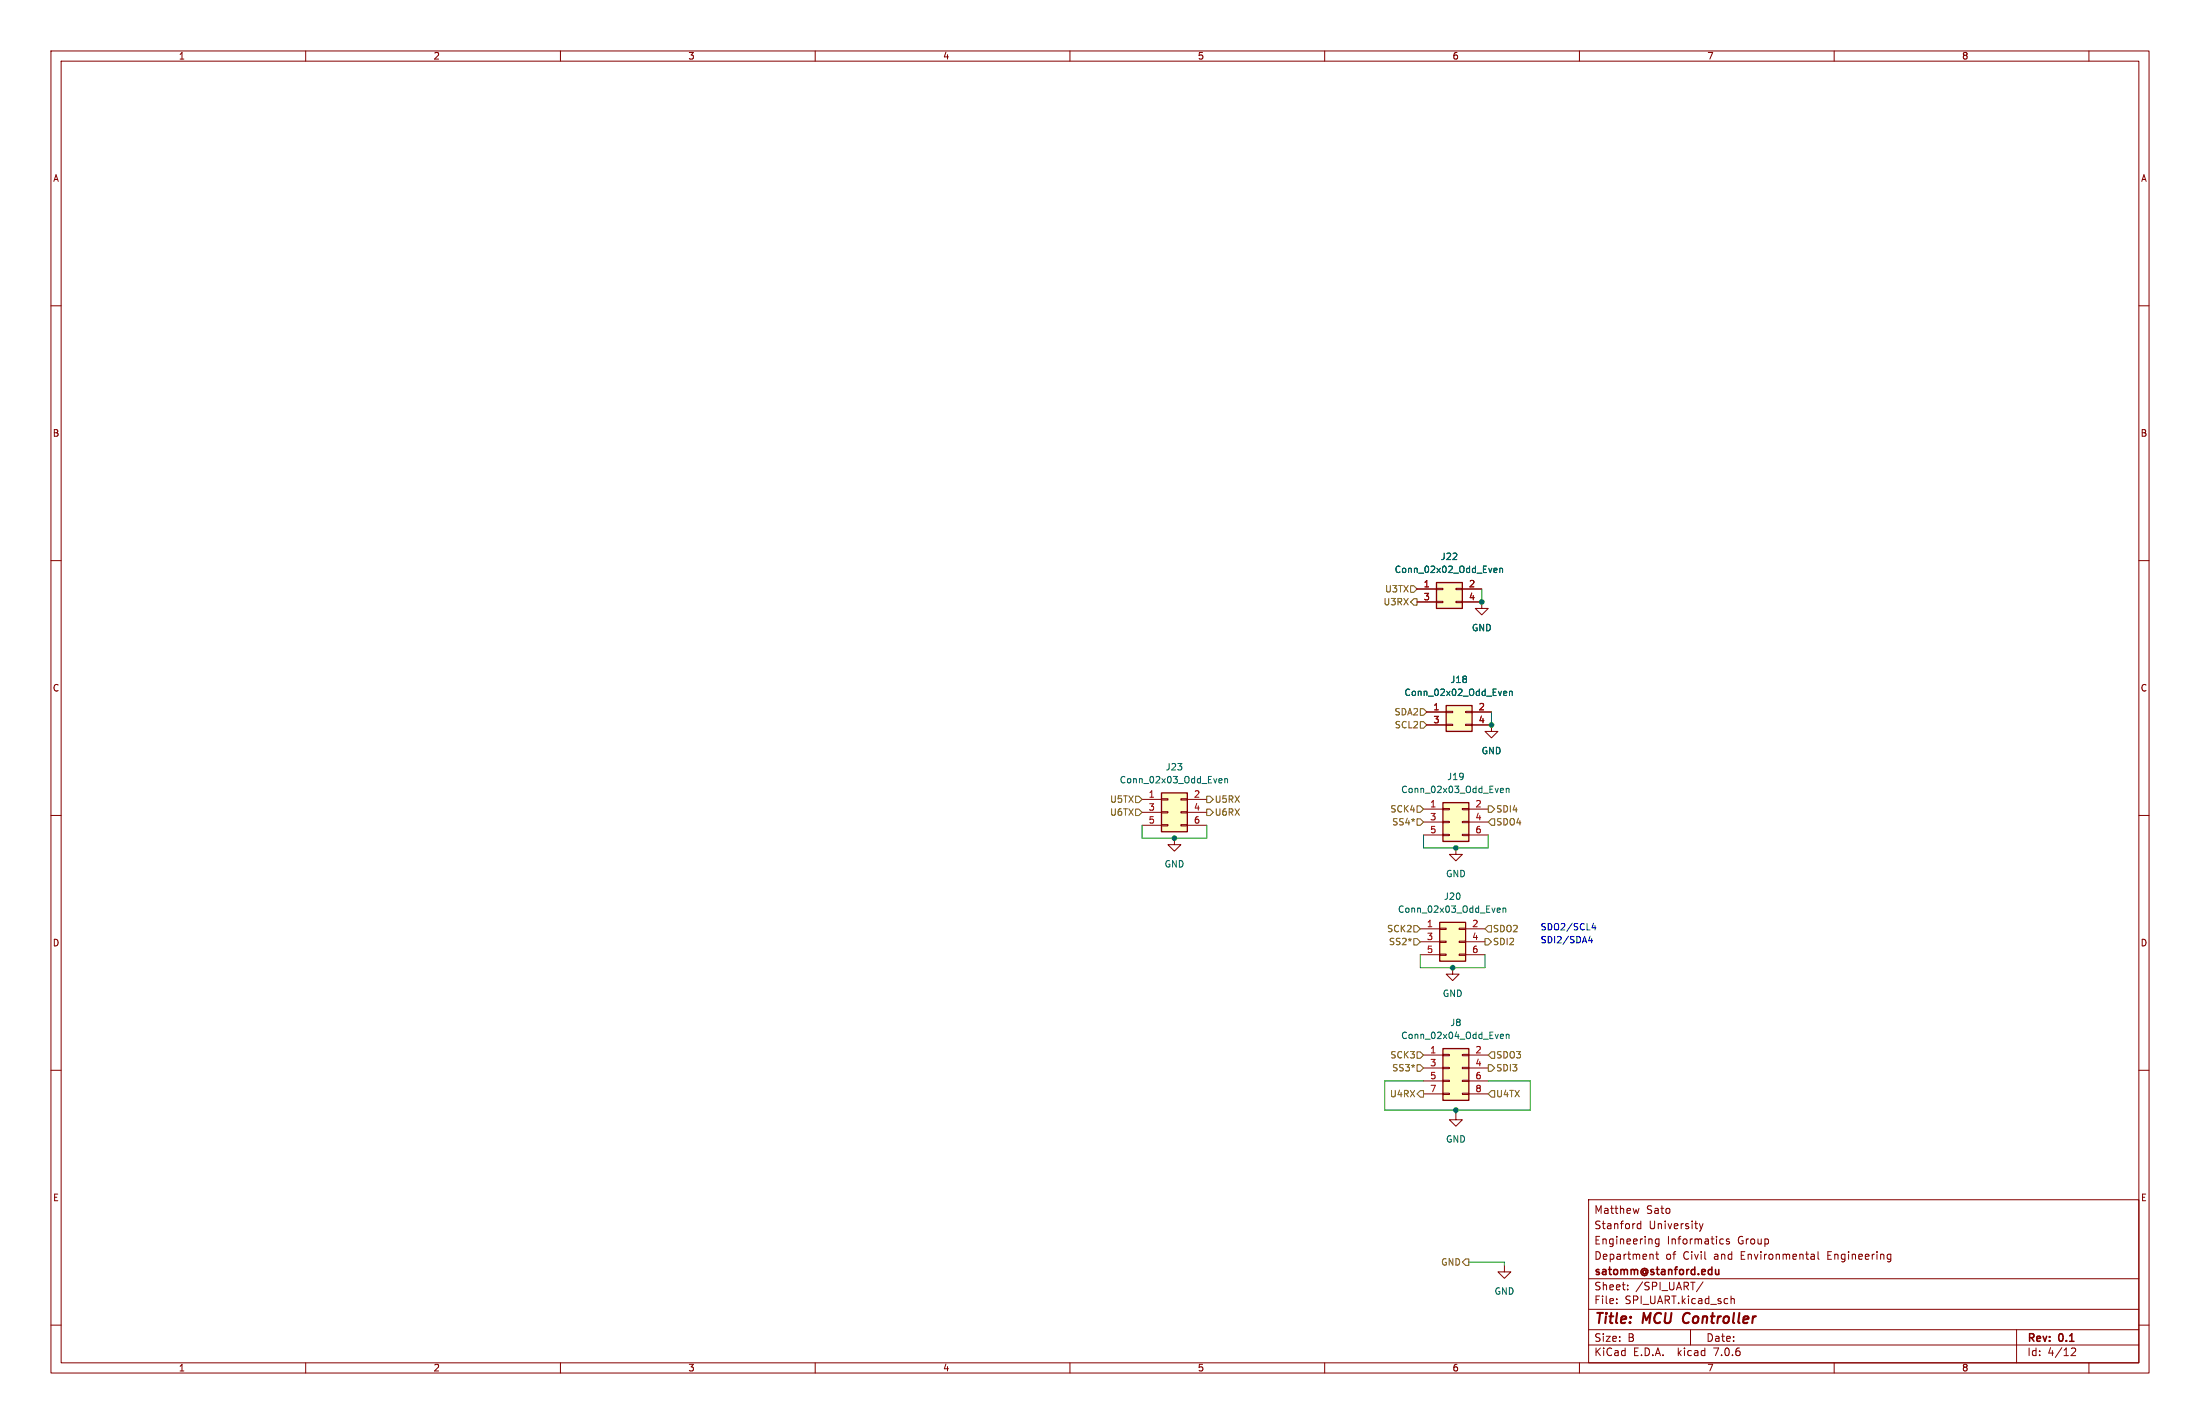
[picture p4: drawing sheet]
<svg xmlns="http://www.w3.org/2000/svg" width="432mm" height="279mm" viewBox="0 0 432 279" stroke-linecap="round" stroke-linejoin="round" font-family="sans-serif">
<g fill="none" stroke="#840000" stroke-width=".2">
<path d="M10 10h411.8v259.4h-411.8zM12 12h407.8v255.4h-407.8zM60 10v2M110 10v2M160 10v2M210 10v2M260 10v2M310 10v2M360 10v2M410 10v2M10 60h2M419.8 60h2"/>
<path d="M10 110h2M278.1 115.6h3.8M278.1 118.1h3.8M281.9 118h1.3v.2h-1.3zM281.9 115.4h1.3v.3h-1.3zM285.7 118h1.3v.2h-1.3zM285.7 115.4h1.3v.3h-1.3zM287 118.1h3.8v1.3h1.3l-1.3 1.3-1.2-1.3h1.2M287 115.6h3.8M419.8 110h2M280 139.7h3.8M283.8 139.6h1.3v.2h-1.3z"/>
<path d="M287.7 139.6h1.2v.2h-1.2zM288.9 139.7h3.8M10 160h2M224.2 156.8h3.8M224.2 159.4h3.8M228 159.3h1.2v.2h-1.2zM228 156.7h1.2v.3h-1.2zM231.8 159.3h1.2v.2h-1.2zM231.8 156.7h1.2v.3h-1.2zM233 156.8h3.9M233 159.4h3.9M279.4 158.8h3.8"/>
<path d="M280 142.2h3.8M283.2 158.6h1.3v.3h-1.3zM283.8 142.1h1.3v.3h-1.3zM287 158.6h1.3v.3h-1.3zM287.7 142.1h1.2v.3h-1.2zM288.3 158.8h3.8M288.9 142.2h3.8v1.3h1.3l-1.3 1.3-1.2-1.3h1.2M419.8 160h2M224.2 161.9h3.8M228 161.8h1.2v.3h-1.2zM230.5 164.5v1.2h1.3l-1.3 1.3-1.3-1.3h1.3M231.8 161.8h1.2v.3h-1.2z"/>
<path d="M233 161.9h3.9M279.4 161.3h3.8M279.4 163.8h3.8M283.2 163.7h1.3v.3h-1.3zM283.2 161.2h1.3v.2h-1.3zM285.7 166.4v1.2h1.3l-1.3 1.3-1.2-1.3h1.2M287 163.7h1.3v.3h-1.3zM287 161.2h1.3v.2h-1.3zM288.3 161.3h3.8M288.3 163.8h3.8M278.8 182.2h3.8M278.8 184.8h3.8"/>
<path d="M278.8 187.3h3.8M282.6 187.2h1.2v.3h-1.2zM282.6 184.7h1.2v.2h-1.2zM282.6 182.1h1.2v.3h-1.2zM285.1 189.9v1.2h1.3l-1.3 1.3-1.3-1.3h1.3M286.4 187.2h1.3v.3h-1.3zM286.4 184.7h1.3v.2h-1.3zM286.4 182.1h1.3v.3h-1.3zM287.7 182.2h3.8M287.7 184.8h3.8M287.7 187.3h3.8M10 210h2"/>
<path d="M279.4 207h3.8M279.4 209.6h3.8M279.4 212.1h3.8M279.4 214.6h3.8M283.2 214.5h1.3v.3h-1.3zM283.2 212h1.3v.2h-1.3zM283.2 209.4h1.3v.3h-1.3zM283.2 206.9h1.3v.2h-1.3zM285.7 218.4v1.3h1.3l-1.3 1.3-1.2-1.3h1.2M287 214.5h1.3v.3h-1.3zM287 212h1.3v.2h-1.3zM287 209.4h1.3v.3h-1.3z"/>
<path d="M287 206.9h1.3v.2h-1.3zM288.3 207h3.8M288.3 209.6h3.8M288.3 212.1h3.8M288.3 214.6h3.8M419.8 210h2M311.8 235.4h108v32h-108zM321.7 237.1l-.3 1M322 239.6v1.5M10 260h2M295.3 248.3v1.3h1.2l-1.2 1.2-1.3-1.2h1.3M311.8 256.9h108"/>
<path d="M311.8 250.9h108M317.3 255.6v.2M317.3 254.9v.1M319.5 252.9v.2M319.5 252.2v.1M322 240.2l-.4-.1-.3 .3 .2 .6h.5M324.4 246.2l.1 .9M325 246.1h.5M325.2 245.6v1.3l.3 .2M325.6 243.1v1.2l-.3 .3-.3-.1M325.6 243.2l-.4-.1-.3 .3 .1 .6h.6M333.5 240.1l.4 1"/>
<path d="M333.9 241.1l-.4 .5M334.3 251.5l-1.3 1.9M334.3 240.1l-.4 1M337.8 243.1l.5 .1M338.3 244l-.5 .1M339.4 243.2l-.4-.1-.2 .2 .1 .2 .5 .2v.3h-.6M339.8 254.3v1.5M339.8 254.9l.2-.1 .3 .1 .1 .9M355.6 246.1l.4 .1 .1 .9M356.1 247l-.5 .1M356.1 246.4l-.5 .1M356.8 245.6v1.3l.2 .2"/>
<path d="M370.7 246.1l.4 .1M371.1 247l-.4 .1M371.1 246.1v1.2l-.3 .3M419.8 260h2M60 267.4v2M110 267.4v2M160 267.4v2M210 267.4v2M260 267.4v2M310 267.4v2M311.8 263.9h108M311.8 260.9h108"/>
<path d="M331.8 260.9v3M360 267.4v2M395.8 260.9v6.5M406.5 264.6l.6-.1 .2 .1 .1 .3-.9 1.1h.9M410 267.4v2"/>
</g>
<path d="M330.6 257.9l-.1 .2a1.24 1.24 0 0 0 .1 1.4" fill="none" stroke="#840000" stroke-width=".4"/>
<path d="M336.7 249.1l.1 .9 .3 .1 .3-.2M337.4 249.1v1" fill="none" stroke="#840000" stroke-width=".3"/>
<g fill="#ffffc2" stroke="#ffffc2" stroke-width=".2">
<path d="M282.6 181h5.1v7.6h-5.1z"/>
<path d="M283.2 205.7h5.1v10.2h-5.1z"/>
<path d="M283.2 157.5h5.1v7.6h-5.1z"/>
<path d="M281.9 114.3h5.1v5.1h-5.1z"/>
<path d="M283.8 138.4h5.1v5.1h-5.1z"/>
<path d="M228 155.6h5v7.6h-5z"/>
</g>
<path d="M281.9 114.3h5.1v5.1h-5.1zM283.8 138.4h5.1v5.1h-5.1zM228 155.6h5v7.6h-5zM283.2 157.5h5.1v7.6h-5.1zM282.6 181h5.1v7.6h-5.1zM283.2 205.7h5.1v10.2h-5.1z" fill="none" stroke="#840000" stroke-width=".25"/>
<g fill="none" stroke="#006464" stroke-width=".2">
<path d="M293.4 111.5l.4 .1v.2l-.6 .1M293.8 112.3h-.4M294.4 111.6h.5v.7M294.4 111.5v.8M295.3 135.6l.4 .1v.2l-.6 .1M295.7 136.4l-.4 .1M296.3 135.7h.5v.8M296.3 135.6v.9M239.4 152.8h.4v.3l-.6 .1M239.8 153.6h-.4M240.4 152.9l.5-.1v.8M240.4 152.8v.8"/>
<path d="M294.7 154.7h.3l.1 .3-.6 .1M295 155.5h-.3M295.6 154.7v.8M295.6 154.8l.5-.1 .1 .8M294 178.2h.4l.1 .3-.6 .1M294.4 179h-.4M295 178.3l.5-.1v.8M295 178.2v.8M294.7 202.9l.3 .1 .1 .2-.6 .2M295 203.7l-.3 .1M295.6 203.1l.5-.1 .1 .8M295.6 202.9v.9"/>
</g>
<g fill="none" stroke="#725600" stroke-width=".2">
<path d="M276.9 114.9h.6l.6 .7-.6 .6h-.6zM277.5 117.5h.6v1.2h-.6l-.6-.6zM278.8 139.1h.6l.6 .6-.6 .6h-.6zM222.9 156.2h.6l.7 .6-.7 .7h-.6zM222.9 158.8h.6l.7 .6-.7 .6h-.6zM236.9 156.2h.6l.6 .6-.6 .7h-.6zM236.9 158.8h.6l.6 .6-.6 .6h-.6zM278.1 158.1h.7l.6 .7-.6 .6h-.7zM278.8 141.6h.6l.6 .6-.6 .7h-.6zM292.1 158.1h.6l.7 .7-.7 .6h-.6zM278.1 160.7h.7l.6 .6-.6 .6h-.7zM292.7 160.7h.7v1.2h-.7l-.6-.6z"/>
<path d="M277.5 184.2h.6l.7 .6-.7 .6h-.6zM277.5 181.6h.6l.7 .6-.7 .7h-.6zM291.5 184.2h.6l.6 .6-.6 .6h-.6zM292.1 181.6h.6v1.3h-.6l-.6-.7zM278.1 208.9h.7l.6 .7-.6 .6h-.7zM278.1 206.4h.7l.6 .6-.6 .6h-.7zM278.8 214h.6v1.3h-.6l-.7-.7zM292.1 208.9h.6l.7 .7-.7 .6h-.6zM292.7 214h.7v1.3h-.7l-.6-.7zM292.7 206.4h.7v1.2h-.7l-.6-.6zM287.7 247h.6v1.3h-.6l-.7-.6z"/>
</g>
<path d="M312.1 183.7l-.3 .9h.8M312.4 184.2v.8M312.8 181.1l-.3 .9h.7M313.1 181.6v.9" fill="none" stroke="#0000c2" stroke-width=".2"/>
<path d="M290.8 115.6v2.5M292.7 139.7v2.5M224.2 161.9v2.6h12.7v-2.6M279.4 163.8v2.6h12.7v-2.6M278.8 187.3v2.6h12.7v-2.6M279.4 212.1h-7.6v5.7h28.6v-5.7h-8.3M285.7 217.8v.6M288.3 247.7h7v.6" fill="none" stroke="#009600" stroke-width=".2"/>
<g fill="#009600" stroke="#009600" stroke-width=".2">
<circle cx="292.7" cy="142.2" r=".46"/>
<circle cx="285.7" cy="166.4" r=".46"/>
<circle cx="230.5" cy="164.5" r=".46"/>
<circle cx="290.8" cy="118.1" r=".46"/>
<circle cx="285.7" cy="217.8" r=".46"/>
<circle cx="285.1" cy="189.9" r=".46"/>
</g>
<g font-size="2.8" fill="#840000">
<text x="312.8" y="260.3">Title:</text>
<text x="322.5" y="260.3">MCU</text>
<text x="331.2" y="260.3">Controller</text>
</g>
<g font-size="2.1" fill="#840000">
<text x="312.8" y="238.4">Matthew</text>
<text x="323.1" y="238.4">Sato</text>
<text x="312.8" y="244.4">Engineering</text>
<text x="312.8" y="241.4">Stanford</text>
<text x="323.6" y="241.4">University</text>
<text x="327.2" y="244.4">Informatics</text>
<text x="341.1" y="244.4">Group</text>
<text x="312.8" y="250.6">satomm@stanford.edu</text>
<text x="312.8" y="247.4">Department</text>
<text x="326.9" y="247.4">of</text>
<text x="330.4" y="247.4">Civil</text>
<text x="336.6" y="247.4">and</text>
<text x="341.9" y="247.4">Environmental</text>
<text x="359.1" y="247.4">Engineering</text>
<text x="312.8" y="256.1">File:</text>
<text x="312.8" y="253.4">Sheet:</text>
<text x="318.9" y="256.1">SPI_UART.kicad_sch</text>
<text x="321" y="253.4">/SPI_UART/</text>
<text x="312.8" y="263.5">Size:</text>
<text x="319.5" y="263.5">B</text>
<text x="334.8" y="263.5">Date:</text>
<text x="397.8" y="263.7">Rev:</text>
<text x="404.2" y="263.7">0.1</text>
<text x="312.8" y="266.3">KiCad</text>
<text x="320.5" y="266.3">E.D.A.</text>
<text x="329.4" y="266.3">kicad</text>
<text x="336.6" y="266.3">7.0.6</text>
<text x="397.8" y="266.3">Id:</text>
<text x="401.9" y="266.3">4/12</text>
</g>
<g font-size="1.8" fill="#840000">
<text x="35" y="11.9">1</text>
<text x="85" y="11.9">2</text>
<text x="135" y="11.9">3</text>
<text x="185" y="11.9">4</text>
<text x="235" y="11.9">5</text>
<text x="285" y="11.9">6</text>
<text x="335" y="11.9">7</text>
<text x="385" y="11.9">8</text>
<text x="10.3" y="35.9">A</text>
<text x="420.1" y="35.9">A</text>
<text x="10.3" y="85.9">B</text>
<text x="420.1" y="85.9">B</text>
<text x="10.3" y="135.9">C</text>
<text x="420.1" y="135.9">C</text>
<text x="10.3" y="185.9">D</text>
<text x="420.1" y="185.9">D</text>
<text x="10.3" y="235.9">E</text>
<text x="420.1" y="235.9">E</text>
<text x="35" y="269.3">1</text>
<text x="85" y="269.3">2</text>
<text x="135" y="269.3">3</text>
<text x="185" y="269.3">4</text>
<text x="235" y="269.3">5</text>
<text x="285" y="269.3">6</text>
<text x="335" y="269.3">7</text>
<text x="385" y="269.3">8</text>
</g>
<g font-size="1.8" fill="#006464">
<text x="273.6" y="112.6">Conn_02x02_Odd_Even</text>
<text x="282.7" y="110.1">J22</text>
<text x="288.8" y="124.1">GND</text>
<text x="275.5" y="136.8">Conn_02x02_Odd_Even</text>
<text x="284.6" y="134.2">J18</text>
<text x="290.7" y="148.2">GND</text>
<text x="219.7" y="153.9">Conn_02x03_Odd_Even</text>
<text x="228.7" y="151.4">J23</text>
<text x="274.9" y="155.8">Conn_02x03_Odd_Even</text>
<text x="284" y="153.3">J19</text>
<text x="228.5" y="170.4">GND</text>
<text x="283.7" y="172.3">GND</text>
<text x="274.3" y="179.3">Conn_02x03_Odd_Even</text>
<text x="283.3" y="176.8">J20</text>
<text x="283.1" y="195.8">GND</text>
<text x="284.6" y="201.5">J8</text>
<text x="274.9" y="204.1">Conn_02x04_Odd_Even</text>
<text x="283.7" y="224.4">GND</text>
<text x="293.2" y="254.2">GND</text>
</g>
<g font-size="1.8" fill="#725600">
<text x="271.4" y="119">U3RX</text>
<text x="271.7" y="116.4">U3TX</text>
<text x="273.6" y="140.6">SDA2</text>
<text x="273.7" y="143.1">SCL2</text>
<text x="217.8" y="157.7">U5TX</text>
<text x="217.8" y="160.2">U6TX</text>
<text x="238.3" y="157.7">U5RX</text>
<text x="238.3" y="160.2">U6RX</text>
<text x="272.8" y="159.6">SCK4</text>
<text x="293.6" y="159.6">SDI4</text>
<text x="273.1" y="162.2">SS4*</text>
<text x="293.6" y="162.2">SDO4</text>
<text x="272.1" y="183.1">SCK2</text>
<text x="272.5" y="185.6">SS2*</text>
<text x="292.9" y="185.6">SDI2</text>
<text x="292.9" y="183.1">SDO2</text>
<text x="272.8" y="207.9">SCK3</text>
<text x="293.6" y="207.9">SDO3</text>
<text x="272.7" y="215.5">U4RX</text>
<text x="273.1" y="210.4">SS3*</text>
<text x="293.6" y="210.4">SDI3</text>
<text x="293.6" y="215.5">U4TX</text>
<text x="282.8" y="248.5">GND</text>
</g>
<g font-size="1.8" fill="#a90000">
<text x="279.3" y="115.3">1</text>
<text x="279.3" y="117.9">3</text>
<text x="288.2" y="115.3">2</text>
<text x="288.2" y="117.9">4</text>
<text x="281.2" y="139.4">1</text>
<text x="281.2" y="142">3</text>
<text x="290.1" y="139.4">2</text>
<text x="290.1" y="142">4</text>
<text x="225.4" y="156.6">1</text>
<text x="225.4" y="159.1">3</text>
<text x="225.4" y="161.7">5</text>
<text x="234.2" y="156.6">2</text>
<text x="234.2" y="159.1">4</text>
<text x="234.2" y="161.7">6</text>
<text x="280.6" y="158.5">1</text>
<text x="280.6" y="161">3</text>
<text x="289.5" y="158.5">2</text>
<text x="289.5" y="161">4</text>
<text x="280.6" y="163.6">5</text>
<text x="289.5" y="163.6">6</text>
<text x="280" y="182">1</text>
<text x="280" y="184.5">3</text>
<text x="288.9" y="182">2</text>
<text x="288.9" y="184.5">4</text>
<text x="280" y="187.1">5</text>
<text x="288.9" y="187.1">6</text>
<text x="280.6" y="206.8">1</text>
<text x="280.6" y="209.3">3</text>
<text x="289.5" y="206.8">2</text>
<text x="289.5" y="209.3">4</text>
<text x="280.6" y="211.8">5</text>
<text x="280.6" y="214.4">7</text>
<text x="289.5" y="211.8">6</text>
<text x="289.5" y="214.4">8</text>
</g>
<g font-size="1.8" fill="#0000c2">
<text x="302.3" y="185.2">SDI2/SDA4</text>
<text x="302.3" y="182.6">SDO2/SCL4</text>
</g>
</svg>
